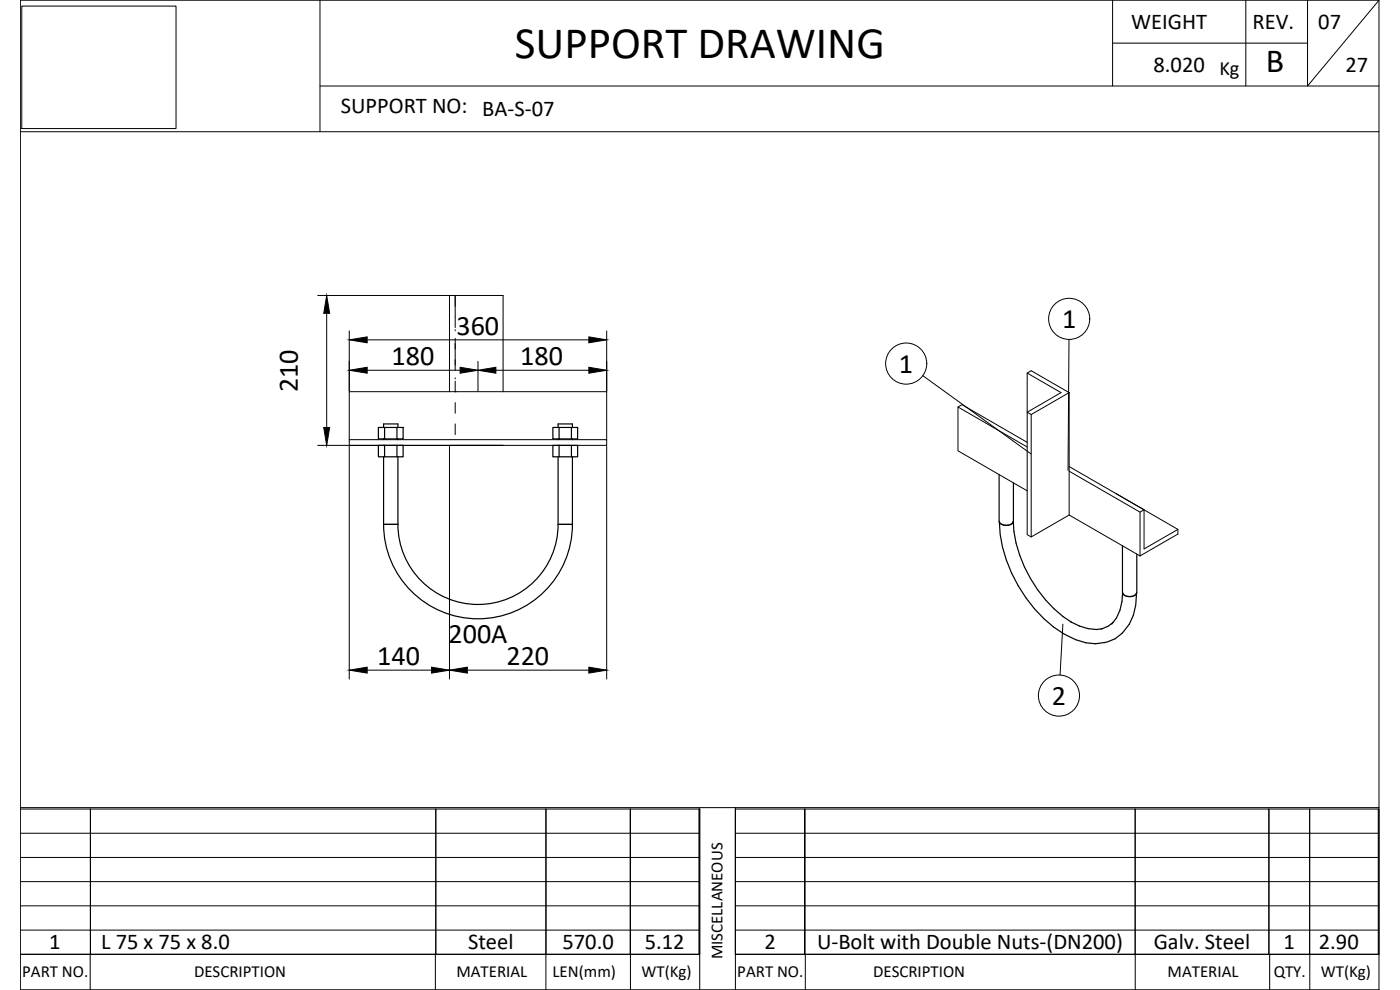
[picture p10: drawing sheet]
<svg xmlns="http://www.w3.org/2000/svg" width="420mm" height="297mm" viewBox="0 0 420 297" stroke-linecap="round" stroke-linejoin="round" font-family="sans-serif">
<g fill="none" stroke="#000" stroke-width=".36">
<path d="M115.1 128.3v-1.1h4.3v1.1M115.1 131.7v.2M115.1 137.1v20.2M115.4 133.6h-1.8v3.5h1.8M115.4 128.3h-1.8v3.4h1.8M119.1 133.6h1.9v3.5h-1.9zM119.1 133.6h-3.7v3.5h3.7M119.1 128.3h1.9v3.4h-1.9zM119.1 128.3h-3.7v3.4h3.7M119.4 131.7v.2M119.4 137.1v20.2M167.5 128.3v-1.1h4.3v1.1"/>
<path d="M167.5 131.7v.2M167.5 137.1v20.2M167.8 128.3h-1.9v3.4h1.9M167.8 133.6h-1.9v3.5h1.9M171.5 128.3h1.9v3.4h-1.9zM171.5 128.3h-3.7v3.4h3.7M171.5 133.6h1.9v3.5h-1.9zM171.5 133.6h-3.7v3.5h3.7M171.8 131.7v.2M171.8 137.1v20.2M115.1 157.3a28.3 28.3 0 0 0 28.4 28.4 28.3 28.3 0 0 0 28.3-28.4M115.1 157.3h4.3"/>
<path d="M119.4 157.3a24 24 0 0 0 24.1 24.1 24 24 0 0 0 24-24.1M167.5 157.3h4.3M299.8 142.4v14a2.5 2.5 0 0 0 4 .6l.3-.6v-11.5M299.9 156.7a42.4 42.4 0 0 0 19.8 33.7 15.9 15.9 0 0 0 12.6 2.2 12.9 12.9 0 0 0 8.5-11l.3-3.5M299.9 156.6l.2 .3M300.3 157.1l.5 .3M301.1 157.5l.7 .1M302.9 157.5l-.7 .1M303.7 157.1l-.5 .3M304.1 156.6l-.2 .3M304.1 156.5a39.2 39.2 0 0 0 17.4 30.2M336.9 163.8v14a2.49 2.49 0 0 0 4.3 0v-11.5"/>
<path d="M336.9 177.9a13.2 13.2 0 0 1-3.2 9.3M337 177.9l.1 .4M337.3 178.5l.5 .3M338.1 178.9l.7 .1M339.9 178.9l-.7 .1M340.7 178.5l-.5 .3M341.1 178.1l-.2 .2M341.1 177.9v.2M321.3 186.5a13.6 13.6 0 0 0 9.4 2.2M334.1 186.7l-1.6 1.2-2 .9"/>
</g>
<g fill="#000">
<circle cx="115.1" cy="133.6" r=".18"/>
<circle cx="167.5" cy="133.6" r=".18"/>
</g>
<g fill="none" stroke="#000" stroke-width=".3">
<path d="M6.5 1.8h46.3v36.8h-46.3zM96 .1v39.4M333.9 12.9h58.5M333.9 .1v25.7M373.9 .1v25.7M392.4 .1v25.7l21.5-25.7h-407.8v296.9h407.8M413.9 .1v296.9M6.1 39.5h407.8M96 25.8h317.9M95.4 88.7h39.3M98 94v34.3M104.8 99.3v18.1"/>
<path d="M136.6 88.7v9.6M136.6 98.9v.3M182.1 99.3v18.1M110.2 102h66.5M110.2 111.1h27.9M134.9 117.5v-28.8h16.1v28.8M136.6 117.5h.1M136.6 101.5v9.6M136.6 113.4v.3M136.6 114.3v3.3M143.4 108.4v9M148.8 111.1h27.9"/>
<path d="M276.9 112.7l32.5 23.5M308.3 111.9l10.1 5.9-10.1 5.9v-11.8l1.2-.7 11.4 6.6M320.8 101.8l-.3 39.3M95.4 133.6h39.3M104.8 131.9h77.3v1.7h-77.3v-16.1h77.3v14.4M104.8 133.8v70M134.9 133.6h16.1zM134.9 133.8v70M136.6 120.8v3.2M136.6 127.2v3.2M182.1 133.8v70M287.5 122.1l1.2-.7 19.6 11.3"/>
<path d="M308.3 134.1l-20.8-12v13.2l20.8 12M309.5 124.4l11.4-6.6v36.7l-11.4 6.6zM309.5 124.4l-1.2-.7v36.7l1.2 .7M320.9 140l22.4 13-1.2 .7M320.9 141.4l21.2 12.3v13.1M320.9 154.5l21.2 12.3M334.9 148.1l18.6 10.7v1.4l-11.4 6.6M343.3 153v11.7l10.2-5.9M319 187.3l-.9 15.3M110.2 201.1h19.3M140.3 201.1h36.4M6.1 242.7h203.9v43.6h-203.9h203.9"/>
<path d="M6.1 257.3h203.9M6.1 250h203.9M6.1 242.3h407.8M27.1 242.7v43.6v-43.6M130.8 242.7v43.6M163.9 242.7l-.1 54.3M189.2 242.7v43.6v-43.6M209.8 242.7v43.6M210 242.3v54.7M220.7 242.7h193.2v43.6h-193.2zM220.7 257.3h193.2M220.7 250h193.2"/>
<path d="M220.7 242.3v54.7M241.5 242.7v43.6v-43.6M340.7 242.7v54.3M380.8 242.7v43.6M393 242.7l.1 54.3M413.6 242.7v43.6M6.1 279.1h203.9M6.1 271.8h203.9M6.1 264.5h203.9M220.7 279.1h193.2M220.7 271.8h193.2M220.7 264.5h193.2"/>
<path d="M6.1 297h407.8M27.1 286.3v10.7M130.7 286.3v10.7M189.2 286.3v10.7M220.7 286.3h193.2M241.7 286.3v10.7M381 286.3v10.7"/>
<circle cx="320.9" cy="95.7" r="6.2"/>
<circle cx="272" cy="109.1" r="6.2"/>
<circle cx="317.8" cy="208.7" r="6.2"/>
</g>
<path d="M98 88.7l.9 5.3h-1.7zM104.8 102l5.4-.9v1.8zM104.8 111.1l5.4-.9v1.8zM138.1 110.2l5.3 .9-5.3 .9zM143.4 111.1l5.4-.9v1.8zM176.7 101.1l5.4 .9-5.4 .9zM176.7 110.2l5.4 .9-5.4 .9zM97.2 128.3h1.7l-.9 5.3zM104.8 201.1l5.4-.9v1.8zM129.5 200.2l5.4 .9-5.4 .9zM134.9 201.1l5.4-.9v1.8zM176.7 200.2l5.4 .9-5.4 .9z" fill="#000" stroke="#000" stroke-width=".3"/>
<text font-size="13.5" x="154.5" y="17.3">SUPPORT DRAWING</text>
<text font-size="10.1" x="379.9" y="21.7">B</text>
<g font-size="8.5">
<text x="137" y="100.4">360</text>
<text x="318.7" y="98.4">1</text>
<text x="117.5" y="109.5">180</text>
<text x="156.1" y="109.5">180</text>
<text x="269.8" y="111.8">1</text>
<text x="89.4" y="117.7" transform="rotate(-90 89.4 117.7)">210</text>
<text x="134.6" y="193">200A</text>
<text x="113.2" y="199.5">140</text>
<text x="152" y="199.5">220</text>
<text x="315.6" y="211.4">2</text>
</g>
<g font-size="6.8">
<text x="339.5" y="8.7">WEIGHT</text>
<text x="375.9" y="8.8">REV.</text>
<text x="395.6" y="8.6">07</text>
<text x="346.2" y="21.5">8.020</text>
<text x="403.8" y="21.5">27</text>
<text x="102.3" y="33.9">SUPPORT NO: BA-S-07</text>
<text x="14.8" y="284.8">1</text>
<text x="30.4" y="284.8">L 75 x 75 x 8.0</text>
<text x="140.5" y="284.8">Steel</text>
<text x="168.8" y="284.8">570.0</text>
<text x="193.5" y="284.8">5.12</text>
<text x="229.4" y="284.8">2</text>
<text x="245.2" y="284.8">U-Bolt with Double Nuts-(DN200)</text>
<text x="346.2" y="284.8">Galv. Steel</text>
<text x="385.2" y="284.8">1</text>
<text x="395.8" y="284.8">2.90</text>
</g>
<text font-size="6.1" x="366" y="22.6">Kg</text>
<g font-size="5.1">
<text x="216.8" y="287.9" transform="rotate(-90 216.8 287.9)">MISCELLANEOUS</text>
<text x="6.7" y="293.2">PART NO.</text>
<text x="58.2" y="293.2">DESCRIPTION</text>
<text x="137" y="293.2">MATERIAL</text>
<text x="165.8" y="293.2">LEN(mm)</text>
<text x="192.5" y="293.2">WT(Kg)</text>
<text x="221.3" y="293.2">PART NO.</text>
<text x="262" y="293.2">DESCRIPTION</text>
<text x="350.4" y="293.2">MATERIAL</text>
<text x="382.2" y="293.2">QTY.</text>
<text x="396.4" y="293.2">WT(Kg)</text>
</g>
</svg>
